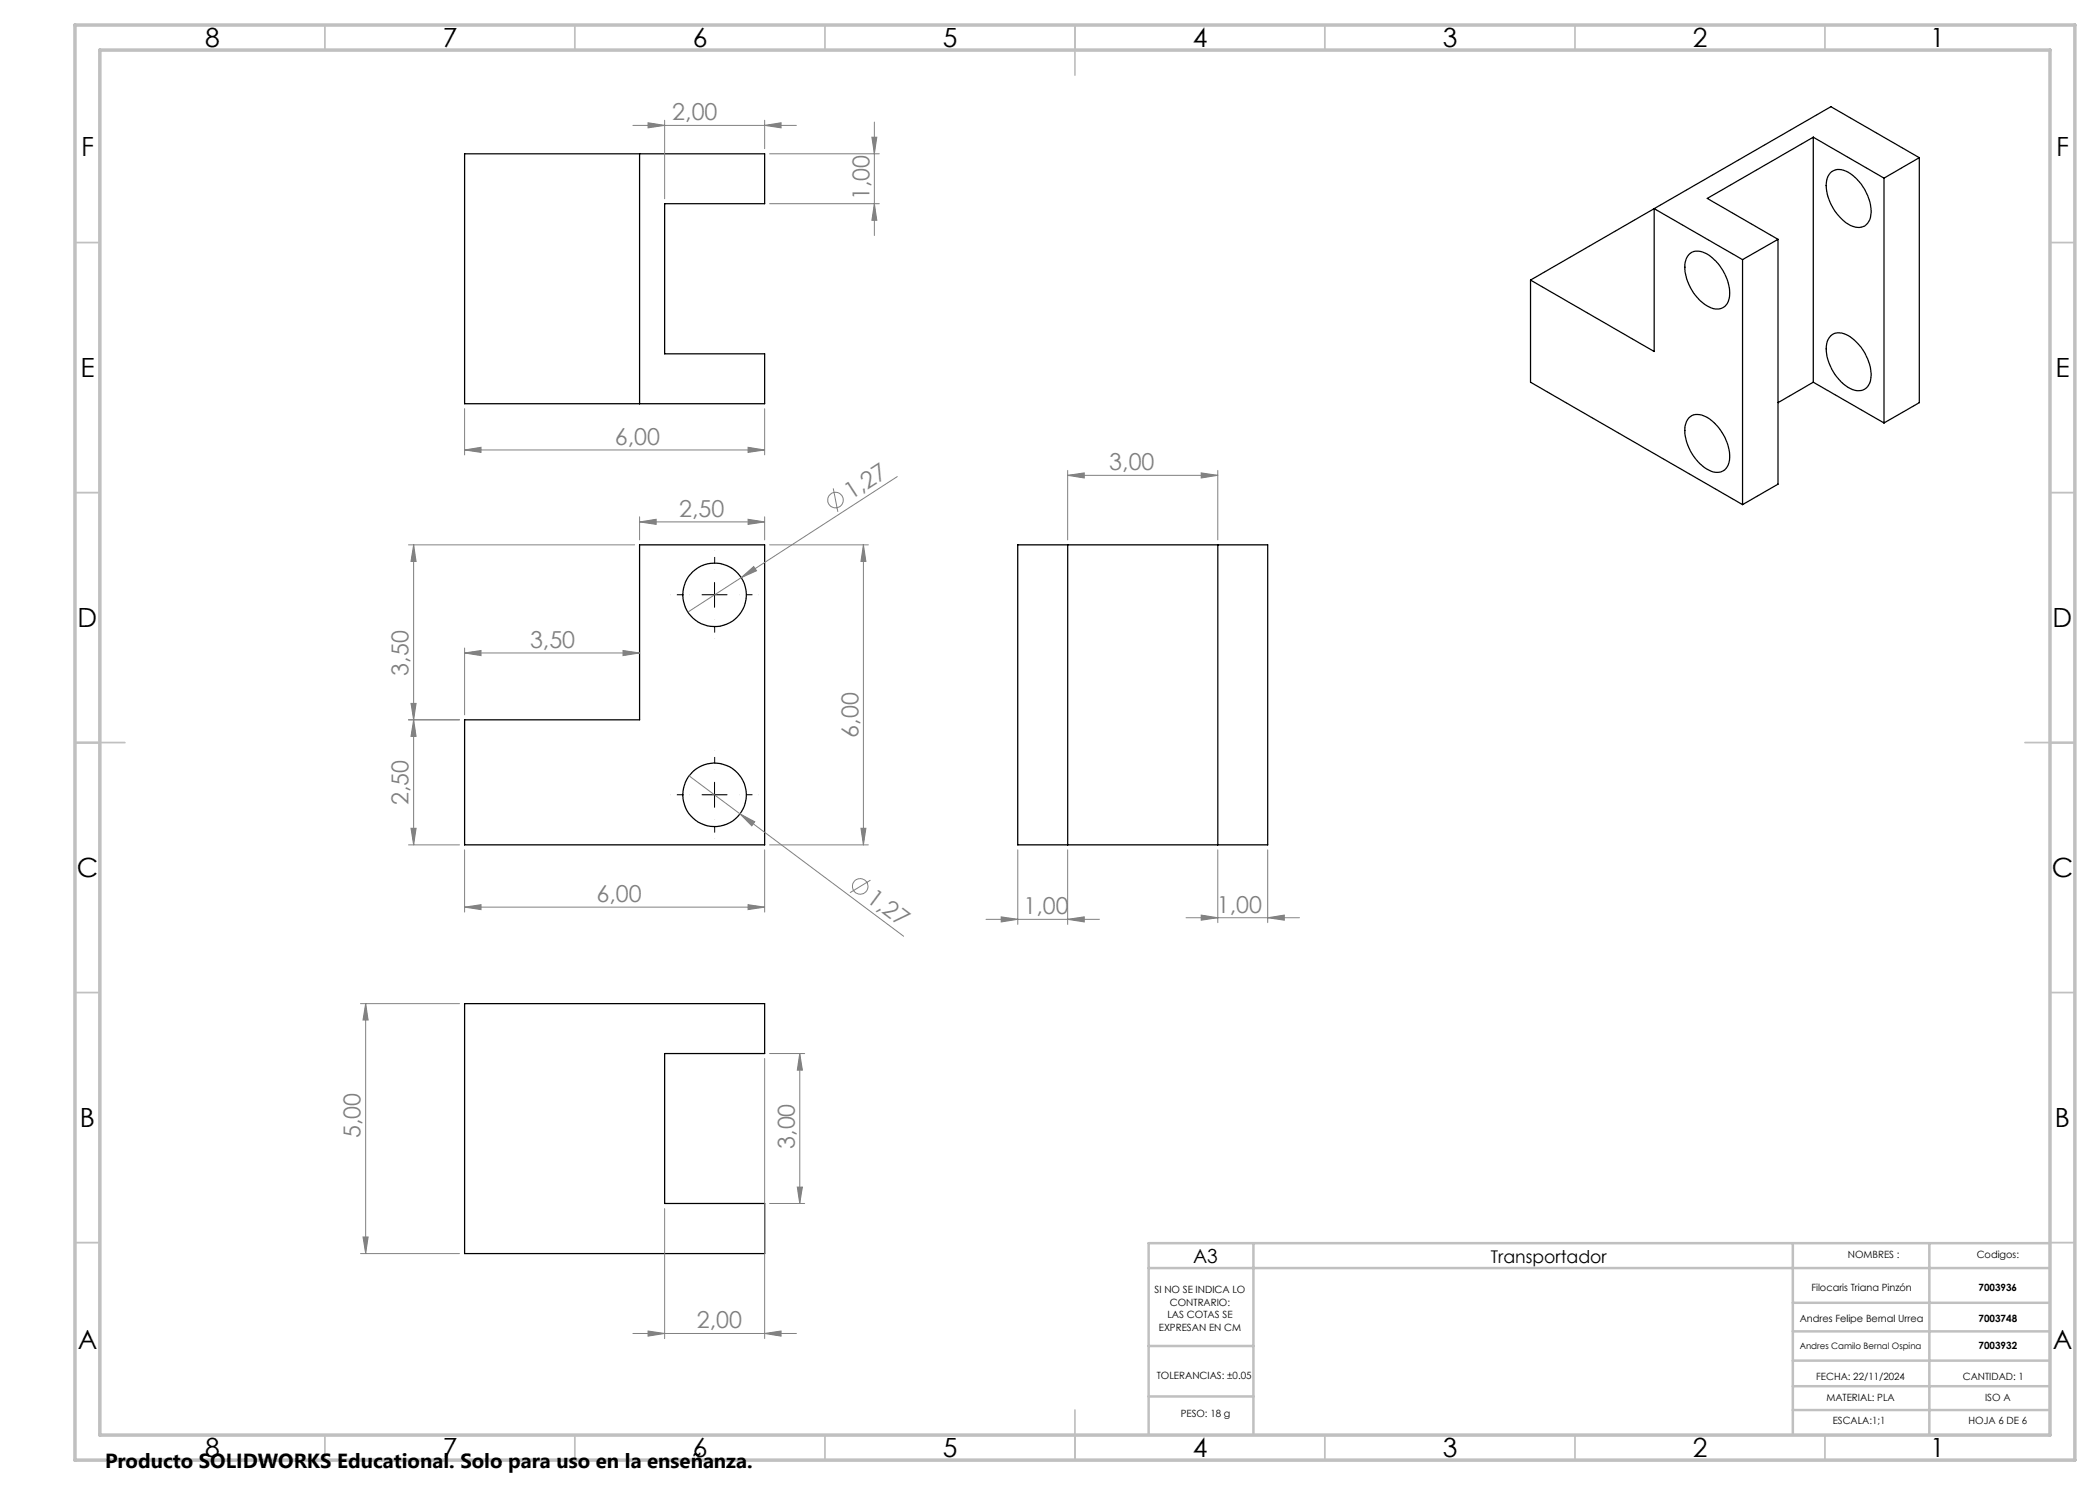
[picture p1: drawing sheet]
<svg xmlns="http://www.w3.org/2000/svg" width="420mm" height="297mm" viewBox="0 0 420 297" stroke-linecap="round" stroke-linejoin="round" font-family="sans-serif">
<g fill="none" stroke="#c0c0c0" stroke-width=".35">
<path d="M65 5v5M115 5v5M165 5v5M215 5v10M265 5v5M315 5v5M365 5v5M15 48.5h5M410 48.5h5M15 98.5h5M410 98.5h5M15 148.5h10"/>
<path d="M405 148.5h10M15 198.5h5M410 198.5h5M15 248.5h5M410 248.5h5M65 287v5M115 287v5M165 287v5M215 282v10M265 287v5M315 287v5M365 287v5"/>
</g>
<path d="M229.7 253.6h180.1M250.7 248.6v38.3M358.6 248.6v38.3M385.9 248.6v38.3M409.8 248.6h-180.1v38.3M229.7 269.2h21M229.7 279.3h21M358.6 277.2h51.2M358.6 272.1h51.2M358.6 266.3h51.2M358.6 260.6h51.2M358.6 282h51.2" fill="none" stroke="#c0c0c0" stroke-width=".5"/>
<path d="M15 5h400v287h-400zM20 10h390v277h-390z" fill="none" stroke="#c0c0c0" stroke-width=".7"/>
<g fill="none" stroke="#000" stroke-width=".25">
<path d="M92.9 30.8h60v9.9h-20v30.1h20v9.9h-60zM127.9 30.8v49.9M362.7 27.4l14.1 8.2M362.7 27.4l-21.2 12.3 14.1 8.2M362.7 27.4v49M366.1 34.6a3 3 0 0 1 4 .1 9.8 9.8 0 0 1 4.1 8.4 2.48 2.48 0 0 1-3.7 2.2 9.4 9.4 0 0 1-5.2-9.2l.3-.9zM376.8 35.6v49M383.9 31.5l-17.7-10.2-35.4 20.4M383.9 31.5l-7.1 4.1M383.9 31.5v49l-7.1 4.1M306.1 56v20.4l42.4 24.5M330.8 41.7l17.7 10.2"/>
<path d="M330.8 41.7v28.6l-24.7-14.3M330.8 41.7l-24.7 14.3M337.8 50.9a3.1 3.1 0 0 1 4 .1 9.8 9.8 0 0 1 4.1 8.4 2.59 2.59 0 0 1-4.1 2 9.4 9.4 0 0 1-4.8-9l.3-.8zM348.5 51.9v49M355.6 47.9v48.9l-7.1 4.1M355.6 47.9l-7.1 4M362.7 76.4l-7.1 4.1M362.7 76.4l14.1 8.2M366.1 67.2a3 3 0 0 1 4 .2 9.8 9.8 0 0 1 4.1 8.3 2.57 2.57 0 0 1-4.1 2 9.5 9.5 0 0 1-4.8-8.9l.3-.9zM337.8 83.6a3.1 3.1 0 0 1 4 .1 9.4 9.4 0 0 1 4 8.8 2.54 2.54 0 0 1-4 1.5 9.4 9.4 0 0 1-4.8-8.9l.3-.9zM127.9 109h25v60h-60v-25h35zM203.6 109h49.9v60h-49.9z"/>
<path d="M213.5 109v60M243.6 109v60M92.9 200.7h60v10h-20v30h20v10h-60z"/>
<circle cx="142.9" cy="119" r="6.4"/>
<circle cx="142.9" cy="159" r="6.4"/>
</g>
<g fill="none" stroke="#808080" stroke-width=".2">
<path d="M126.6 25.1h32.7M129.6 24.5l3.3 .6-3.3 .5zM132.9 24.1v15.7M152.9 25.1l3.3-.6v1.1zM152.9 24.1v5.6M153.9 30.8h22M174.4 27.4h1l-.5 3.4zM174.9 24.4v22.7M153.9 40.7h22M174.9 40.7l.5 3.4h-1zM92.9 90l3.3-.5v1zM92.9 81.7v9.3"/>
<path d="M92.9 90h60M149.6 89.5l3.3 .5-3.3 .5zM152.9 81.7v9.3M166.7 97.7l.9 4.7M179.5 95.3l-31.3 20.2M213.5 95.1l3.4-.5v1zM213.5 94.1v13.9M213.5 95.1h30.1M240.2 94.6l3.4 .5-3.4 .5zM243.6 94.1v13.9M81.7 109h45.2M82.7 109l.5 3.3h-1z"/>
<path d="M82.7 109v60M127.9 104.4l3.3-.5v1zM127.9 103.4v4.6M127.9 104.4h25M148.2 115.5l2.5-2.2 .6 .9zM148.2 115.5l-10.6 6.9M149.6 103.9l3.3 .5-3.3 .5zM152.9 103.4v4.6M153.9 109h19.8M172.7 109l.5 3.3h-1zM172.7 109v60M92.9 130.6l3.3-.5v1z"/>
<path d="M92.9 129.6v13.4M92.9 130.6h35M124.6 130.1l3.3 .5-3.3 .5zM81.7 144h10.2M82.2 140.7h1l-.5 3.3zM82.7 144l.5 3.3h-1zM137.8 155.2l10.2 7.6M81.7 169h10.2M82.2 165.7h1l-.5 3.3zM92.9 170v12.4M148 162.8l3 1.6-.6 .8zM148 162.8l32.7 24.5"/>
<path d="M152.9 170v12.4M153.9 169h19.8M172.2 165.7h1l-.5 3.3zM174.1 176l-4.1 2.5M203.6 170v14.9M213.5 170v14.9M243.6 170v14.5M253.5 170v14.5M92.9 181.4l3.3-.5v1zM92.9 181.4h60M149.6 180.9l3.3 .5-3.3 .5zM197.2 183.9h22.7"/>
<path d="M200.2 183.4l3.4 .5-3.4 .5zM213.5 183.9l3.4-.5v1zM237.2 183.5h22.7M240.2 183l3.4 .5-3.4 .5zM253.5 183.5l3.4-.5v1zM72.1 200.7h19.8M73.1 200.7l.5 3.3h-1zM73.1 200.7v50M152.9 211.7v56M153.9 210.7h7M159.9 210.7l.6 3.3h-1zM159.9 210.7v30"/>
<path d="M159.5 237.4h1l-.6 3.3zM72.1 250.7h19.8M72.6 247.4h1l-.5 3.3zM132.9 241.7v26M153.9 240.7h7M126.6 266.7h32.7M129.6 266.2l3.3 .5-3.3 .5zM152.9 266.7l3.3-.5v1z"/>
<circle cx="167.1" cy="100" r="1.56"/>
<circle cx="172" cy="177.3" r="1.56"/>
</g>
<path d="M137.9 119h-3.8M142.9 114v-3.9M147.9 119h3.9M142.9 124v3.8M137.9 159h-3.8M142.9 154v-3.9M147.9 159h3.9M142.9 164v3.8" fill="none" stroke="#000" stroke-width=".2" stroke-dasharray="15.2 1.3 1.3 1.3" stroke-dashoffset="15.2" stroke-linecap="butt"/>
<path d="M140.4 119h5M142.9 116.5v5M140.4 159h5M142.9 156.5v5" fill="none" stroke="#000" stroke-width=".2"/>
<g fill="#808080">
<path d="M148.2 115.5l2.5-2.2 .6 .9z"/>
<path d="M148 162.8l3 1.6-.6 .8z"/>
<path d="M149.6 89.5l3.3 .5-3.3 .5zM92.9 90l3.3-.5v1z"/>
<path d="M149.6 103.9l3.3 .5-3.3 .5zM127.9 104.4l3.3-.5v1z"/>
<path d="M92.9 181.4l3.3-.5v1zM149.6 180.9l3.3 .5-3.3 .5zM129.6 266.2l3.3 .5-3.3 .5zM152.9 266.7l3.3-.5v1zM213.5 95.1l3.4-.5v1zM240.2 94.6l3.4 .5-3.4 .5zM200.2 183.4l3.4 .5-3.4 .5zM213.5 183.9l3.4-.5v1zM240.2 183l3.4 .5-3.4 .5zM253.5 183.5l3.4-.5v1zM129.6 24.5l3.3 .6-3.3 .5zM152.9 25.1l3.3-.6v1.1z"/>
<path d="M92.9 130.6l3.3-.5v1zM124.6 130.1l3.3 .5-3.3 .5z"/>
<path d="M172.2 165.7h1l-.5 3.3zM172.7 109l.5 3.3h-1zM82.2 140.7h1l-.5 3.3zM82.7 109l.5 3.3h-1z"/>
<path d="M82.7 144l.5 3.3h-1zM82.2 165.7h1l-.5 3.3zM159.9 210.7l.6 3.3h-1zM159.5 237.4h1l-.6 3.3zM73.1 200.7l.5 3.3h-1zM72.6 247.4h1l-.5 3.3zM174.4 27.4h1l-.5 3.4zM174.9 40.7l.5 3.4h-1z"/>
</g>
<g font-size="5.3">
<text x="41" y="9.5">8</text>
<text x="88.5" y="9.5">7</text>
<text x="138.5" y="9.5">6</text>
<text x="188.5" y="9.5">5</text>
<text x="238.5" y="9.5">4</text>
<text x="288.5" y="9.5">3</text>
<text x="338.5" y="9.5">2</text>
<text x="386" y="9.5">1</text>
<text x="16.2" y="31.2">F</text>
<text x="411.2" y="31.2">F</text>
<text x="16.1" y="75.5">E</text>
<text x="411.1" y="75.5">E</text>
<text x="15.5" y="125.5">D</text>
<text x="410.5" y="125.5">D</text>
<text x="15.4" y="175.5">C</text>
<text x="410.4" y="175.5">C</text>
<text x="16" y="225.5">B</text>
<text x="411" y="225.5">B</text>
<text x="15.5" y="269.7">A</text>
<text x="410.5" y="269.7">A</text>
<text x="41" y="291.5">8</text>
<text x="88.5" y="291.5">7</text>
<text x="138.5" y="291.5">6</text>
<text x="188.5" y="291.5">5</text>
<text x="238.5" y="291.5">4</text>
<text x="288.5" y="291.5">3</text>
<text x="338.5" y="291.5">2</text>
<text x="386" y="291.5">1</text>
</g>
<g font-size="4.7" fill="#808080">
<text x="134.5" y="24">2,00</text>
<text x="173.9" y="40" transform="rotate(-90 173.9 40)">1,00</text>
<text x="123" y="88.9">6,00</text>
<text x="221.9" y="94.1">3,00</text>
<text x="170.2" y="100" transform="rotate(-33 170.2 100)">1,27</text>
<text x="135.8" y="103.3">2,50</text>
<text x="106" y="129.6">3,50</text>
<text x="81.7" y="135.1" transform="rotate(-90 81.7 135.1)">3,50</text>
<text x="171.7" y="147.5" transform="rotate(-90 171.7 147.5)">6,00</text>
<text x="81.7" y="161" transform="rotate(-90 81.7 161)">2,50</text>
<text x="119.3" y="180.4">6,00</text>
<text x="173.1" y="180.2" transform="rotate(37 173.1 180.2)">1,27</text>
<text x="204.7" y="182.8">1,00</text>
<text x="243.4" y="182.5">1,00</text>
<text x="72.1" y="227.7" transform="rotate(-90 72.1 227.7)">5,00</text>
<text x="159" y="229.8" transform="rotate(-90 159 229.8)">3,00</text>
<text x="139.4" y="265.7">2,00</text>
</g>
<text font-size="4.1" x="21" y="293.7">Producto SOLIDWORKS Educational. Solo para uso en la enseñanza.</text>
<text font-size="3.9" x="238.6" y="252.5">A3</text>
<text font-size="3.5" x="298.2" y="252.5">Transportador</text>
<g font-size="2">
<text x="369.6" y="251.6">NOMBRES :</text>
<text x="395.3" y="251.6">Codigos:</text>
<text x="230.9" y="258.7">SI NO SE INDICA LO</text>
<text x="233.5" y="263.7">LAS COTAS SE</text>
<text x="234" y="261.2">CONTRARIO:</text>
<text x="362.3" y="258.1">Filocaris Triana Pinzón</text>
<text x="395.7" y="258.1">7003936</text>
<text x="231.8" y="266.2">EXPRESAN EN CM</text>
<text x="359.9" y="264.4">Andres Felipe Bernal Urrea</text>
<text x="395.7" y="264.4">7003748</text>
<text x="395.7" y="269.7">7003932</text>
<text x="231.3" y="275.8">TOLERANCIAS: ±0.05</text>
<text x="363.2" y="276">FECHA: 22/11/2024</text>
<text x="392.6" y="276">CANTIDAD: 1</text>
<text x="365.3" y="280.3">MATERIAL: PLA</text>
<text x="397" y="280.3">ISO A</text>
<text x="236.1" y="283.3">PESO: 18 g</text>
<text x="366.6" y="284.7">ESCALA:1;1</text>
<text x="393.7" y="284.7">HOJA 6 DE 6</text>
</g>
<text font-size="1.8" x="359.9" y="269.7">Andres Camilo Bernal Ospina</text>
</svg>
